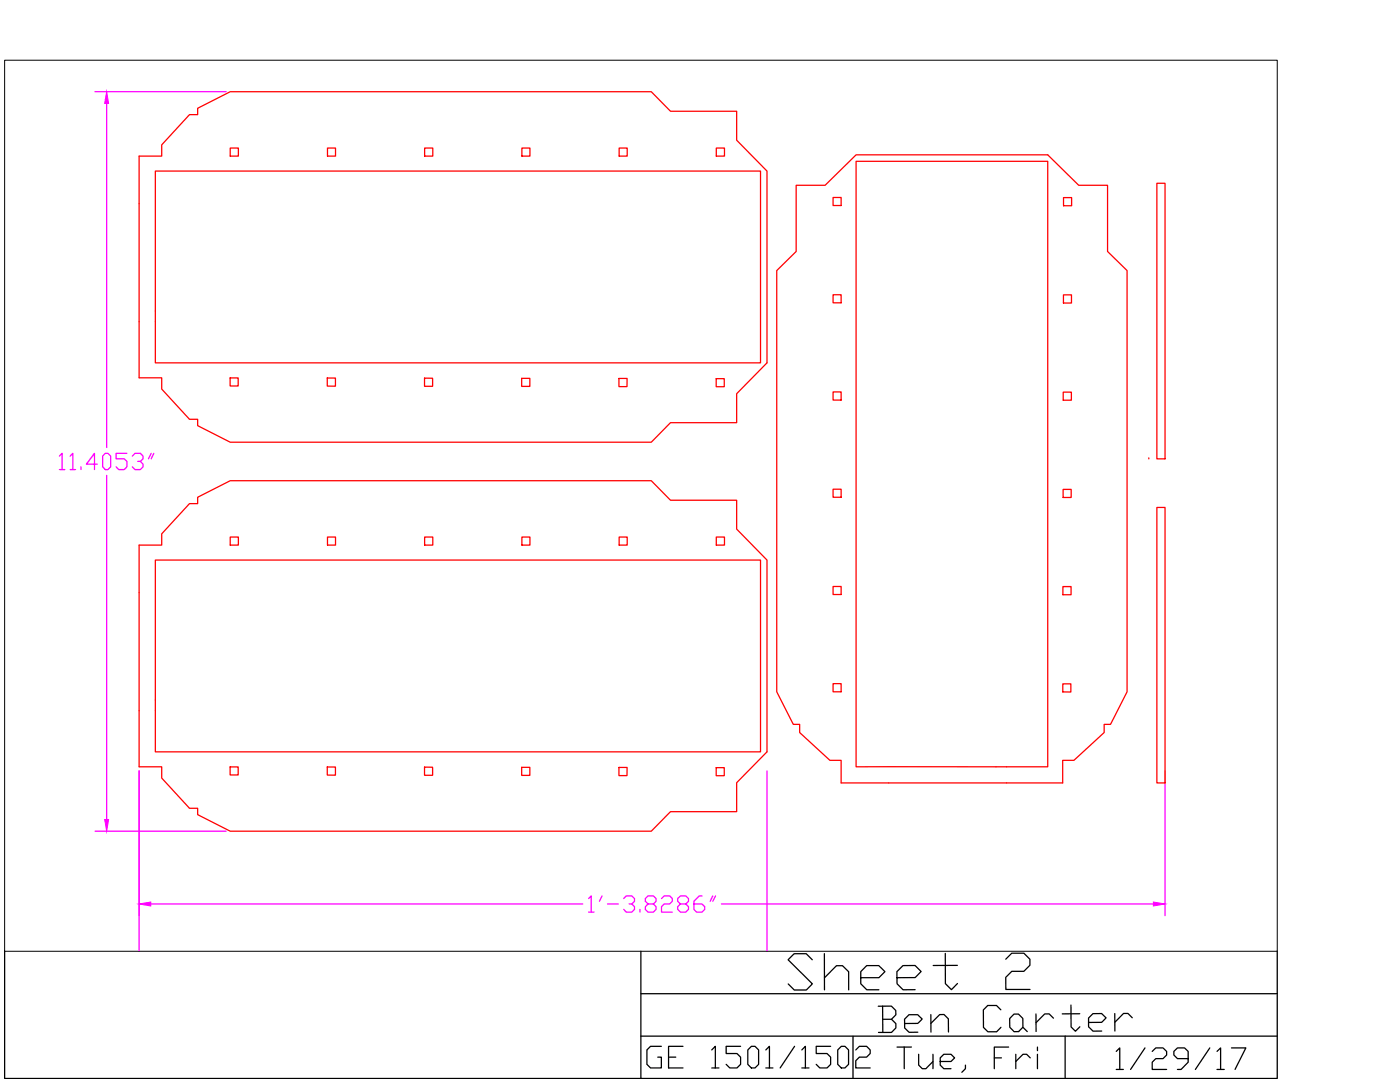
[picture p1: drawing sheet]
<svg xmlns="http://www.w3.org/2000/svg" width="279mm" height="216mm" viewBox="0 0 279 216" stroke-linecap="round" stroke-linejoin="round" font-family="sans-serif">
<!-- layer: CUT -->
<g fill="none" stroke="#f00" stroke-width=".25">
<path d="M27.8 31.2h4.5v-2.3l5.5-6h1.6v-1.3l6.5-3.3h84.1l3.8 3.9h13.2v5.8l6.1 6.1v38.3l-6.1 6.2v5.7h-13.2l-3.8 3.9h-84.1l-6.5-3.3v-1.2h-1.6l-5.5-6.1v-2.2h-4.5zM31 34.1h120.8v38.3h-120.8zM45.9 29.5h1.7v1.7h-1.7zM65.4 29.5h1.6v1.7h-1.6zM84.7 29.5h1.7v1.7h-1.7zM104.2 29.5h1.6v1.7h-1.6zM123.6 29.5h1.6v1.7h-1.6zM143 29.5h1.6v1.7h-1.6zM158.9 37h5.8l6.2-6.1h38.2l6.2 6.1h5.7v13.2l3.9 3.8v84l-3.3 6.5h-1.2v1.7l-6.1 5.5h-2.2v4.5h-44.2v-4.5h-2.3l-6-5.5v-1.7h-1.3l-3.3-6.5v-84l3.9-3.8zM166.3 39.4h1.6v1.6h-1.6zM170.9 32.2h38.2v120.8h-38.2zM212.3 39.4h1.6v1.7h-1.6z"/>
<path d="M230.9 36.6h1.6v55h-1.6zM166.3 58.8h1.6v1.6h-1.6zM212.2 58.8h1.6v1.7h-1.6zM45.9 75.4h1.6v1.6h-1.6zM65.3 75.4h1.6v1.7l-1.6-.1zM84.7 75.5h1.6v1.6h-1.6zM104.1 75.5h1.6v1.6h-1.6zM123.5 75.5h1.7l-.1 1.6h-1.6zM142.9 75.6h1.6v1.6h-1.6zM166.3 78.2h1.6v1.6h-1.6zM212.2 78.2h1.6v1.7h-1.6zM166.3 97.6h1.6v1.6h-1.6z"/>
<path d="M212.2 97.7h1.6v1.6h-1.6zM229.3 91.6h.1M27.8 108.8h4.5v-2.3l5.5-6h1.6v-1.3l6.5-3.3h84.1l3.8 3.9h13.2v5.8l6.1 6.2v38.2l-6.1 6.2v5.8h-13.2l-3.8 3.9h-84.1l-6.5-3.3v-1.3h-1.6l-5.5-6v-2.3h-4.5zM31 111.8h120.8v38.2h-120.8zM45.9 107.2h1.7v1.6h-1.7zM65.4 107.2h1.6v1.6h-1.6zM84.7 107.2h1.7v1.6h-1.7zM104.2 107.2h1.6v1.6h-1.6zM123.6 107.2h1.6v1.6h-1.6zM143 107.2h1.6v1.6h-1.6zM166.3 117h1.6v1.6h-1.6zM212.1 117h1.7v1.7h-1.7z"/>
<path d="M230.9 101.3h1.6v54.9h-1.6zM166.3 136.4h1.6v1.6h-1.6zM212.1 136.5h1.6v1.6h-1.6zM45.9 153h1.6v1.6h-1.6zM65.3 153h1.6v1.7h-1.6zM84.7 153.1h1.6v1.6h-1.6zM104.1 153.1h1.6v1.6h-1.6zM123.5 153.1h1.7l-.1 1.7h-1.6zM142.9 153.2h1.6v1.6h-1.6z"/>
</g>
<!-- layer: Dims -->
<g fill="none" stroke="#f0f" stroke-width=".25">
<path d="M19 18.3h26.1M21.3 20.6v68.7M11.8 91l.6-.5v3.2M11.8 93.7h1.1M14 91l.5-.5v3.2M14 93.7h1.1M16.2 93.1v.6M19.4 92.6h-2.2l1.7-2.1v3.2M21 90.5h.5l.6 .5v2.1l-.6 .6h-.5l-.5-.6v-2.1zM21.3 94.9v68.6M25.3 90.5h-2.1v1h1.6l.5 .6v1l-.5 .6h-1.1l-.5-.6M26.4 91l.5-.5h1.1l.5 .5v.5l-.5 .6h-.5"/>
<path d="M28 92.1l.5 .5v.5l-.5 .6h-1.1l-.5-.6M30.2 90.5l-.6 1M30.7 90.5l-.5 1M27.8 153.8v36M153.1 153.8v36M232.5 153.8v28.9M19 165.9h26.1M117.5 179.3l.5-.5v3.2M120.2 178.8l-.6 1M124.5 179.3l.5-.5h1.1l.5 .5v.5l-.5 .6h-.5M132 179.3l.6-.5h1l.6 .5v.5l-.6 .6h-1l-.6 .5v1.1h2.2M140.1 178.8h-.5l-1.1 1v1.7l.5 .5h1.1l.5-.5v-.6l-.5-.5h-1.6"/>
<path d="M142.3 178.8l-.6 1M142.8 178.8l-.5 1M30.1 180.4h86.2M117.5 182h1M121.2 180.4h2.2M126.1 180.4l.5 .5v.6l-.5 .5h-1.1l-.5-.5M127.7 181.5v.5M129.3 180.4l-.5-.6v-.5l.5-.5h1.1l.5 .5v.5l-.5 .6h-1.1l-.5 .5v.6l.5 .5h1.1l.5-.5v-.6l-.5-.5M135.8 180.4l-.6-.6v-.5l.6-.5h1.1l.5 .5v.5l-.5 .6h-1.1l-.6 .5v.6l.6 .5h1.1l.5-.5v-.6l-.5-.5M144 180.4h86.2"/>
</g>
<g fill="#f0f" stroke="#f0f" stroke-width=".2">
<path d="M21.3 18.3l.4 2.3h-.8z"/>
<path d="M20.9 163.5h.8l-.4 2.4z"/>
<path d="M27.8 180.4l2.3-.4v.8z"/>
<path d="M230.2 180l2.3 .4-2.3 .4z"/>
</g>
<!-- layer: 0 -->
<path d="M.9 12h254v177.8h-254z" fill="none" stroke="#000" stroke-width=".2"/>
<path d="M.9 189.8v25.4h254v-25.4M127.9 189.8v25.4M127.9 198.3h127M127.9 206.7h127M212.6 206.7v8.5" fill="none" stroke="#000" stroke-width=".25"/>
<text font-size="11.5" x="156.3" y="198.6">Sheet 2</text>
<text font-size="9.3" x="174.3" y="207.1">Ben Carter</text>
<text font-size="8.8" x="178.2" y="215.2">Tue, Fri</text>
<text font-size="8.4" x="128.1" y="214.5">GE 1501/1502</text>
<text font-size="7.9" x="221.9" y="214.5">1/29/17</text>
</svg>
